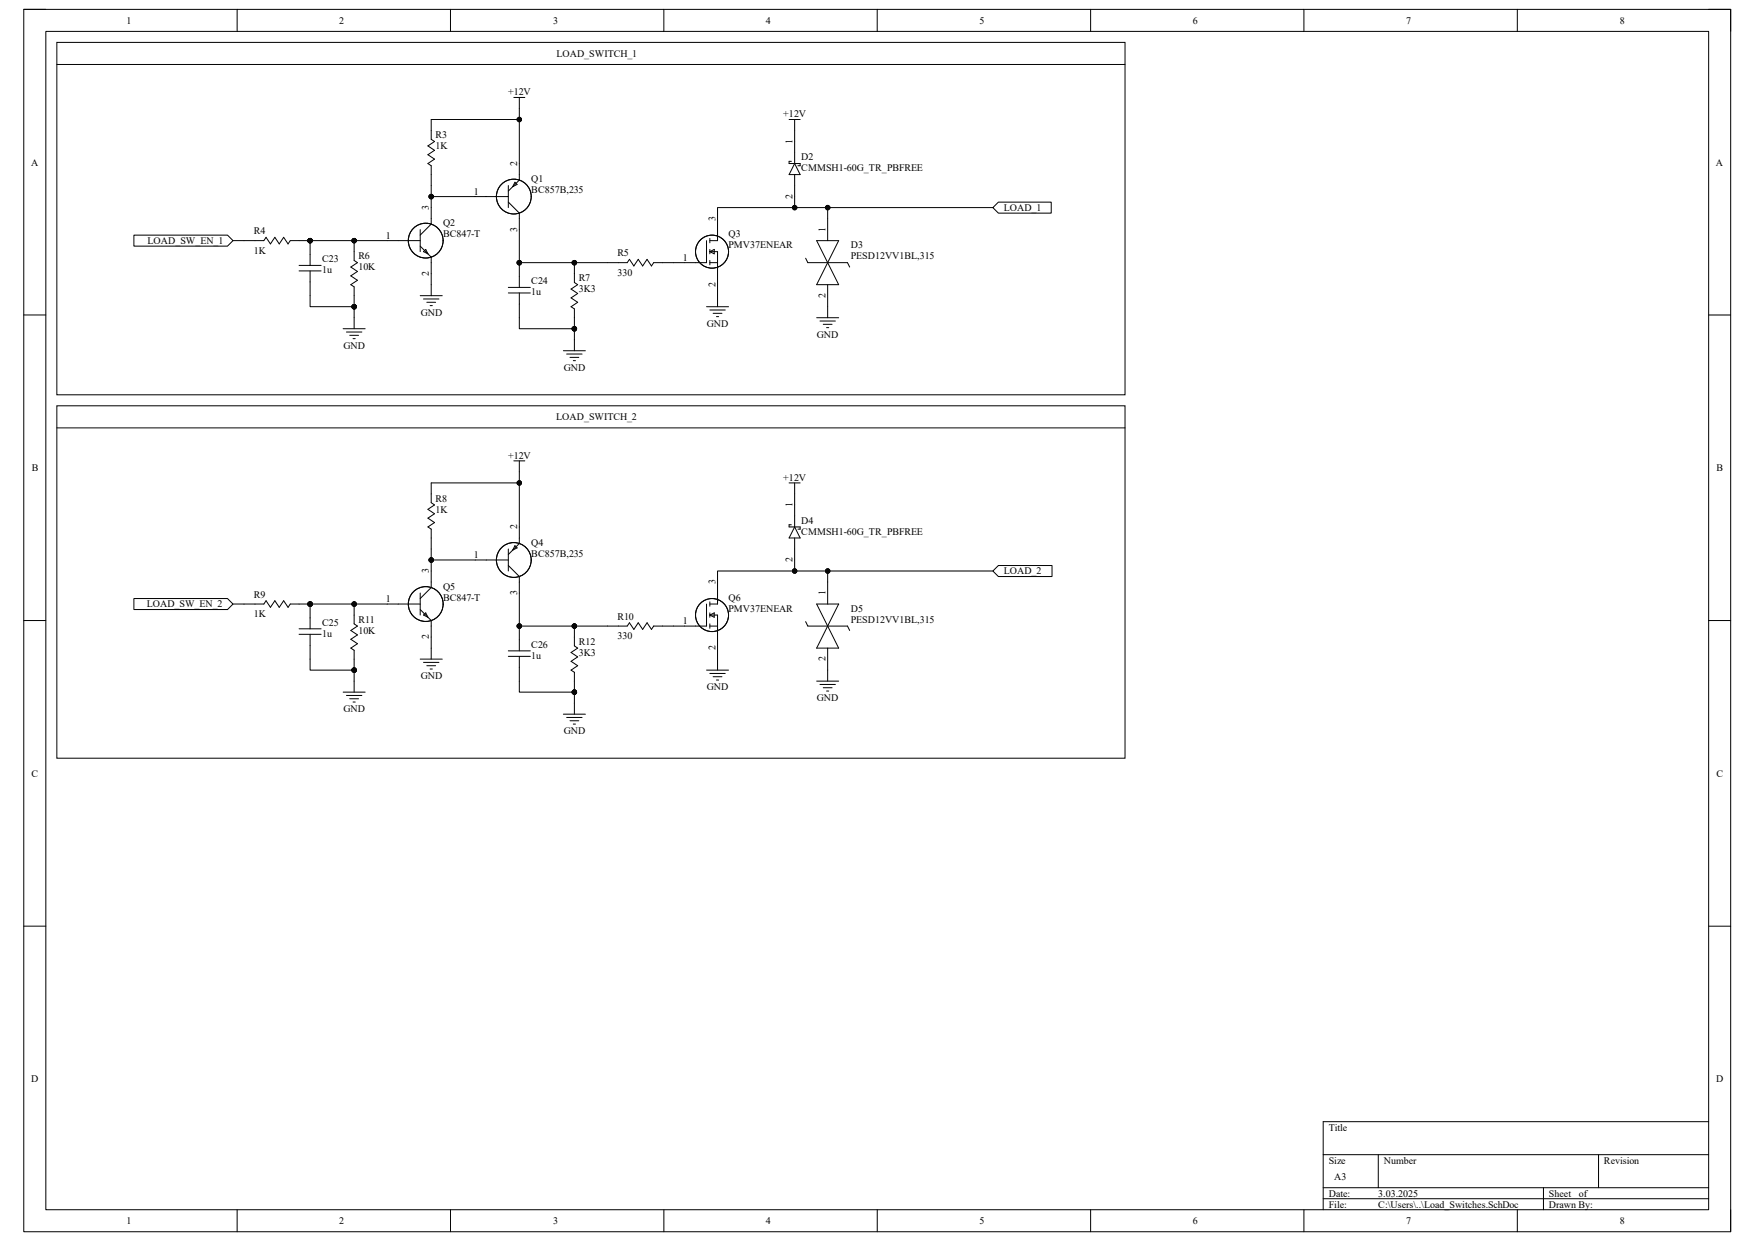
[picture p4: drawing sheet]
<svg xmlns="http://www.w3.org/2000/svg" width="297mm" height="210mm" viewBox="0 0 297 210" stroke-linecap="round" stroke-linejoin="round" font-family="sans-serif">
<path d="M4 1.6h288.9v206.8h-288.9z" fill="none" stroke="#000" stroke-width=".17"/>
<path d="M7.8 5.3h281.4v199.4h-281.4z" fill-rule="evenodd" fill="#fff"/>
<g fill="none" stroke="#000" stroke-width=".17">
<path d="M4 1.6h3.7M7.8 5.3h281.4v199.4h-281.4zM40.1 1.6v3.7M76.2 1.6v3.7M112.3 1.6v3.7M148.5 1.6v3.7M184.6 1.6v3.7M220.7 1.6v3.7M256.8 1.6v3.7M289.2 1.6h3.7v3.7M4 53.3h3.7M289.2 53.3h3.7"/>
<path d="M4 105h3.8M289.2 105h3.7M4 156.7h3.8M289.2 156.7h3.7M223.9 195.4h65.3M233.3 195.4v5.6M270.5 195.4v5.6M289.2 189.8h-65.3v14.9M40.1 204.7v3.7M76.2 204.7v3.7M112.4 204.7v3.7M148.5 204.7v3.7"/>
<path d="M184.6 204.7v3.7M220.7 204.7v3.7M223.9 201h65.3M223.9 202.9h65.3M256.8 204.7v3.7M261.2 201v3.7M292.9 204.7v3.7"/>
</g>
<path d="M22.7 39.8h15.8l.9 .9-.9 1h-15.8z" fill-rule="evenodd" fill="#fff"/>
<g fill="none" stroke="#000" stroke-width=".17">
<path d="M87 16.5h1.8M87.9 16.5v1.9M22.7 39.8h15.8l.9 .9-.9 1h-15.8zM133.5 20.2h1.9M134.5 20.2v1.9M58.1 55.6h3.7M58.6 56.2h2.6M59.2 56.7h1.5M59.7 57.3h.4M59.9 53.8v1.8M71.1 50h3.7M71.7 50.6h2.6"/>
<path d="M72.2 51.2h1.5M72.8 51.7h.4M73 48.2v1.8M95.3 59.4h3.8M95.9 59.9h2.6M97.2 57.5v1.9M119.6 51.9h3.7M120.1 52.5h2.6M120.7 53h1.5M121.2 53.6h.4M121.4 50v1.9M138.2 53.8h3.7"/>
<path d="M138.8 54.3h2.6M139.3 54.9h1.5M139.9 55.4h.4M140.1 51.9v1.9M96.5 60.5h1.5M97 61h.4"/>
</g>
<path d="M169 34.2h8.9v1.9h-8.9l-1-1z" fill-rule="evenodd" fill="#fff"/>
<g fill="none" stroke="#000" stroke-width=".17">
<path d="M9.6 7.2h180.8v59.6h-180.8zM9.6 10.9h180.8M87.9 18.4v12.1l-1.9 1.8M71.1 38.9v3.7M73 33.3h13M86 31.4v3.7M86 34.2l1.9 1.9v8.3h18.3l.3-.5 .8 1.1 .7-1.1 .8 1.1 .7-1.1 .8 1.1 .3-.6h9v-3.7M87.1 30.8l.4 .4-.7 .4zM87.9 20.2h-14.9v3.4l.5 .3-1.1 .8 1.1 .7-1.1 .8 1.1 .7-1.1 .8 .6 .3v9.9l-1.9 1.9M133.9 27.3h-.4v.4h1.9v.4h-.4M134.5 22.1v5.6M134.5 29.5v5.6"/>
<path d="M134.5 27.7l.9 1.8h-1.9zM140.1 35.1h27.9M169 34.2h8.9v1.9h-8.9l-1-1zM39.4 40.7h5.3l.3-.5 .8 1.1 .7-1.1 .8 1.1 .7-1.1 .7 1.1 .4-.6h3.4M50.6 45.8h3.7M50.6 44.9h3.7M52.5 40.7h18.6M52.5 45.8v6.1h7.4M52.5 40.7v4.2M59.9 40.7v3.4l.6 .3-1.1 .8 1.1 .7-1.1 .8 1.1 .7-1.1 .8 .5 .3v5.3M71.1 41.7l1.9 1.8v4.7M72 42.2l.4 .8-.7-.4z"/>
<path d="M86 49.6h3.8M86 48.6h3.8M87.9 49.6v6h9.3M87.9 44.4v4.2M97.2 44.4v3.4l.6 .4-1.2 .7 1.2 .8-1.2 .7 1.2 .8-1.2 .7 .6 .4v5.2M120.1 40.7h1.3v-5.6h18.7v5.6M120.1 44.4h1.3M120.1 42.6h1.3v7.4M120.1 40.3v.8M120.1 42.2v.8M120.1 44.1v.7M120.1 42.6l.8-.4v.8z"/>
<path d="M136.3 43.7l.4 .7h6.7l.4 .8M138.2 40.7h3.7l-3.7 7.5h3.7zM140.1 48.2v3.7"/>
<circle cx="73" cy="33.3" r=".37"/>
<circle cx="87" cy="33.3" r="2.95"/>
<circle cx="87.9" cy="20.2" r=".37"/>
<circle cx="134.5" cy="35.1" r=".37"/>
<circle cx="140.1" cy="35.1" r=".37"/>
<circle cx="52.5" cy="40.7" r=".37"/>
<circle cx="59.9" cy="40.7" r=".37"/>
<circle cx="59.9" cy="51.9" r=".37"/>
<circle cx="72" cy="40.7" r="2.95"/>
<circle cx="87.9" cy="44.5" r=".37"/>
<circle cx="97.2" cy="55.6" r=".37"/>
<circle cx="97.2" cy="44.5" r=".37"/>
<circle cx="120.5" cy="42.6" r="2.79"/>
</g>
<g fill="#000">
<circle cx="73" cy="33.3" r=".37"/>
<circle cx="87.9" cy="20.2" r=".37"/>
<circle cx="134.5" cy="35.1" r=".37"/>
<circle cx="140.1" cy="35.1" r=".37"/>
<circle cx="52.5" cy="40.7" r=".37"/>
<circle cx="59.9" cy="40.7" r=".37"/>
<circle cx="59.9" cy="51.9" r=".37"/>
<circle cx="87.9" cy="44.5" r=".37"/>
<circle cx="97.2" cy="55.6" r=".37"/>
<circle cx="97.2" cy="44.5" r=".37"/>
</g>
<path d="M22.7 101.3h15.8l.9 .9-.9 1h-15.8z" fill-rule="evenodd" fill="#fff"/>
<g fill="none" stroke="#000" stroke-width=".17">
<path d="M87 78h1.8M87.9 78v1.9M133.5 81.7h1.9M134.5 81.7v1.9M22.7 101.3h15.8l.9 .9-.9 1h-15.8zM58.1 117.1h3.7M58.6 117.7h2.6M59.2 118.3h1.5M59.7 118.8h.4M59.9 115.3v1.8M71.1 111.5h3.7M71.7 112.1h2.6"/>
<path d="M72.2 112.7h1.5M72.8 113.2h.4M73 109.7v1.8M97.2 119v1.9M119.6 113.4h3.7M120.1 114h2.6M120.7 114.5h1.5M121.2 115.1h.4M121.4 111.5v1.9M138.2 115.3h3.7M138.8 115.8h2.6M139.3 116.4h1.5"/>
<path d="M139.9 116.9h.4M140.1 113.4v1.9M95.3 120.9h3.8M95.9 121.4h2.6M96.5 122h1.5M97 122.5h.4"/>
</g>
<path d="M169 95.7h9v1.9h-9l-1-1z" fill-rule="evenodd" fill="#fff"/>
<g fill="none" stroke="#000" stroke-width=".17">
<path d="M9.6 68.7h180.8v59.6h-180.8zM9.6 72.4h180.8M87.9 79.9v12.1l-1.9 1.8M73 94.8h13M86 95.7l1.9 1.9v8.3h18.3l.3-.5 .8 1.1 .7-1.1 .8 1.1 .7-1.1 .8 1.1 .3-.6h9v-3.7M86 92.9v3.7M87.1 92.3l.4 .4-.7 .4zM87.9 81.7h-14.9v3.4l.5 .3-1.1 .8 1.1 .7-1.1 .8 1.1 .7-1.1 .8 .6 .4v9.8l-1.9 1.9M133.9 88.8h-.4v.4h1.9v.4h-.4M134.5 83.6v5.6M134.5 91v5.6M134.5 89.2l.9 1.8h-1.9z"/>
<path d="M140.1 96.6h27.9M169 95.7h9v1.9h-9l-1-1zM39.4 102.2h5.3l.3-.5 .8 1.1 .7-1.1 .8 1.1 .7-1.1 .8 1.1 .3-.6h3.4M50.6 107.3h3.7M50.6 106.4h3.7M52.5 102.2h18.6M52.5 107.3v6.1h7.4M52.5 102.2v4.2M59.9 102.2v3.4l.6 .3-1.1 .8 1.1 .7-1.1 .8 1.1 .7-1.1 .8 .5 .4v5.2M71.1 103.2l1.9 1.8v4.7M71.1 100.4v3.7M72 103.7l.4 .8-.7-.4z"/>
<path d="M86 111.1h3.8M86 110.1h3.8M87.9 111.1v6h9.3M87.9 105.9v4.2M97.2 105.9v3.4l.6 .4-1.2 .7 1.2 .8-1.2 .7 1.2 .8-1.2 .7 .6 .4v5.2M120.1 102.2h1.3v-5.6h18.7v5.6M120.1 105.9h1.3M120.1 104.1h1.3v7.4M120.1 101.8v.8M120.1 103.7v.8M120.1 105.6v.7M120.1 104.1l.8-.4v.8z"/>
<path d="M136.3 105.2l.4 .7h6.7l.4 .8M138.2 102.2l3.7 7.5h-3.7l3.7-7.5zM140.1 109.7v3.7"/>
<circle cx="73" cy="94.8" r=".37"/>
<circle cx="87" cy="94.8" r="2.95"/>
<circle cx="87.9" cy="81.7" r=".37"/>
<circle cx="134.5" cy="96.6" r=".37"/>
<circle cx="140.1" cy="96.6" r=".37"/>
<circle cx="52.5" cy="102.2" r=".37"/>
<circle cx="59.9" cy="102.2" r=".37"/>
<circle cx="59.9" cy="113.4" r=".37"/>
<circle cx="72" cy="102.2" r="2.95"/>
<circle cx="87.9" cy="106" r=".37"/>
<circle cx="97.2" cy="117.1" r=".37"/>
<circle cx="97.2" cy="106" r=".37"/>
<circle cx="120.5" cy="104.1" r="2.79"/>
</g>
<g fill="#000">
<circle cx="73" cy="94.8" r=".37"/>
<circle cx="87.9" cy="81.7" r=".37"/>
<circle cx="134.5" cy="96.6" r=".37"/>
<circle cx="140.1" cy="96.6" r=".37"/>
<circle cx="52.5" cy="102.2" r=".37"/>
<circle cx="59.9" cy="102.2" r=".37"/>
<circle cx="59.9" cy="113.4" r=".37"/>
<circle cx="87.9" cy="106" r=".37"/>
<circle cx="97.2" cy="117.1" r=".37"/>
<circle cx="97.2" cy="106" r=".37"/>
</g>
<g font-size="1.7">
<text x="21.4" y="4">1</text>
<text x="57.4" y="4">2</text>
<text x="93.6" y="4">3</text>
<text x="129.6" y="4">4</text>
<text x="165.8" y="4">5</text>
<text x="201.8" y="4">6</text>
<text x="238" y="4">7</text>
<text x="274.1" y="4">8</text>
<text x="94.2" y="9.6">LOAD_SWITCH_1</text>
<text x="86" y="16.1">+12V</text>
<text x="73.7" y="23.4">R3</text>
<text x="132.5" y="19.9">+12V</text>
<text x="5.3" y="28">A</text>
<text x="73.7" y="25.3">1K</text>
<text x="87.5" y="28.1" transform="rotate(-90 87.5 28.1)">2</text>
<text x="134.1" y="24.3" transform="rotate(-90 134.1 24.3)">1</text>
<text x="135.6" y="27.1">D2</text>
<text x="135.6" y="29">CMMSH1-60G_TR_PBFREE</text>
<text x="290.4" y="28">A</text>
<text x="72.6" y="35.5" transform="rotate(-90 72.6 35.5)">3</text>
<text x="80.2" y="32.9">1</text>
<text x="89.9" y="30.9">Q1</text>
<text x="89.9" y="32.7">BC857B,235</text>
<text x="134.1" y="33.7" transform="rotate(-90 134.1 33.7)">2</text>
<text x="169.9" y="35.7">LOAD_1</text>
<text x="25" y="41.3">LOAD_SW_EN_1</text>
<text x="43" y="39.6">R4</text>
<text x="65.3" y="40.4">1</text>
<text x="75" y="38.3">Q2</text>
<text x="75" y="40.2">BC847-T</text>
<text x="87.5" y="39.2" transform="rotate(-90 87.5 39.2)">3</text>
<text x="121.1" y="37.4" transform="rotate(-90 121.1 37.4)">3</text>
<text x="123.3" y="40.2">Q3</text>
<text x="139.7" y="39.2" transform="rotate(-90 139.7 39.2)">1</text>
<text x="43" y="43">1K</text>
<text x="54.5" y="44.4">C23</text>
<text x="54.5" y="46.2">1u</text>
<text x="60.7" y="43.9">R6</text>
<text x="60.7" y="45.8">10K</text>
<text x="72.6" y="46.7" transform="rotate(-90 72.6 46.7)">2</text>
<text x="98" y="47.6">R7</text>
<text x="104.5" y="43.3">R5</text>
<text x="104.5" y="46.7">330</text>
<text x="115.6" y="44.1">1</text>
<text x="123.3" y="42">PMV37ENEAR</text>
<text x="144" y="42">D3</text>
<text x="144" y="43.9">PESD12VV1BL,315</text>
<text x="71.2" y="53.4">GND</text>
<text x="89.9" y="48.1">C24</text>
<text x="89.9" y="50">1u</text>
<text x="98" y="49.5">3K3</text>
<text x="121.1" y="48.6" transform="rotate(-90 121.1 48.6)">2</text>
<text x="139.7" y="50.4" transform="rotate(-90 139.7 50.4)">2</text>
<text x="58.1" y="59">GND</text>
<text x="119.6" y="55.3">GND</text>
<text x="138.3" y="57.1">GND</text>
<text x="95.4" y="62.7">GND</text>
<text x="94.1" y="71.1">LOAD_SWITCH_2</text>
<text x="86" y="77.6">+12V</text>
<text x="5.4" y="79.8">B</text>
<text x="132.5" y="81.4">+12V</text>
<text x="290.5" y="79.8">B</text>
<text x="73.7" y="84.9">R8</text>
<text x="73.7" y="86.8">1K</text>
<text x="87.5" y="89.5" transform="rotate(-90 87.5 89.5)">2</text>
<text x="134.1" y="85.8" transform="rotate(-90 134.1 85.8)">1</text>
<text x="135.6" y="88.6">D4</text>
<text x="80.2" y="94.4">1</text>
<text x="89.9" y="92.4">Q4</text>
<text x="89.9" y="94.2">BC857B,235</text>
<text x="134.1" y="95.2" transform="rotate(-90 134.1 95.2)">2</text>
<text x="135.6" y="90.5">CMMSH1-60G_TR_PBFREE</text>
<text x="43" y="101.1">R9</text>
<text x="65.3" y="101.9">1</text>
<text x="72.6" y="97" transform="rotate(-90 72.6 97)">3</text>
<text x="75" y="99.8">Q5</text>
<text x="75" y="101.7">BC847-T</text>
<text x="87.5" y="100.7" transform="rotate(-90 87.5 100.7)">3</text>
<text x="121.1" y="98.8" transform="rotate(-90 121.1 98.8)">3</text>
<text x="123.3" y="101.7">Q6</text>
<text x="139.7" y="100.7" transform="rotate(-90 139.7 100.7)">1</text>
<text x="169.9" y="97.2">LOAD_2</text>
<text x="24.8" y="102.8">LOAD_SW_EN_2</text>
<text x="43" y="104.5">1K</text>
<text x="54.5" y="105.9">C25</text>
<text x="54.5" y="107.7">1u</text>
<text x="60.7" y="105.4">R11</text>
<text x="60.7" y="107.3">10K</text>
<text x="104.5" y="104.9">R10</text>
<text x="115.6" y="105.6">1</text>
<text x="123.3" y="103.5">PMV37ENEAR</text>
<text x="144" y="103.5">D5</text>
<text x="144" y="105.4">PESD12VV1BL,315</text>
<text x="72.6" y="108.2" transform="rotate(-90 72.6 108.2)">2</text>
<text x="89.9" y="109.6">C26</text>
<text x="89.9" y="111.5">1u</text>
<text x="98" y="109.1">R12</text>
<text x="98" y="111">3K3</text>
<text x="104.5" y="108.2">330</text>
<text x="121.1" y="110.1" transform="rotate(-90 121.1 110.1)">2</text>
<text x="139.7" y="111.9" transform="rotate(-90 139.7 111.9)">2</text>
<text x="71.2" y="114.9">GND</text>
<text x="119.6" y="116.8">GND</text>
<text x="138.3" y="118.7">GND</text>
<text x="58.1" y="120.5">GND</text>
<text x="95.4" y="124.2">GND</text>
<text x="5.3" y="131.4">C</text>
<text x="290.5" y="131.4">C</text>
<text x="5.3" y="183.2">D</text>
<text x="290.4" y="183.2">D</text>
<text x="224.9" y="191.3">Title</text>
<text x="224.9" y="196.9">Size</text>
<text x="234.2" y="196.9">Number</text>
<text x="271.4" y="196.9">Revision</text>
<text x="224.9" y="202.5">Date:</text>
<text x="225.8" y="199.7">A3</text>
<text x="233.3" y="202.5">3.03.2025</text>
<text x="262.1" y="202.5">Sheet</text>
<text x="267.2" y="202.5">of</text>
<text x="21.4" y="207.2">1</text>
<text x="57.4" y="207.2">2</text>
<text x="93.6" y="207.2">3</text>
<text x="129.6" y="207.2">4</text>
<text x="165.8" y="207.2">5</text>
<text x="201.8" y="207.2">6</text>
<text x="224.9" y="204.4">File:</text>
<text x="233.3" y="204.4">C:\Users\..\Load_Switches.SchDoc</text>
<text x="238" y="207.2">7</text>
<text x="262.1" y="204.4">Drawn By:</text>
<text x="274.1" y="207.2">8</text>
</g>
</svg>
